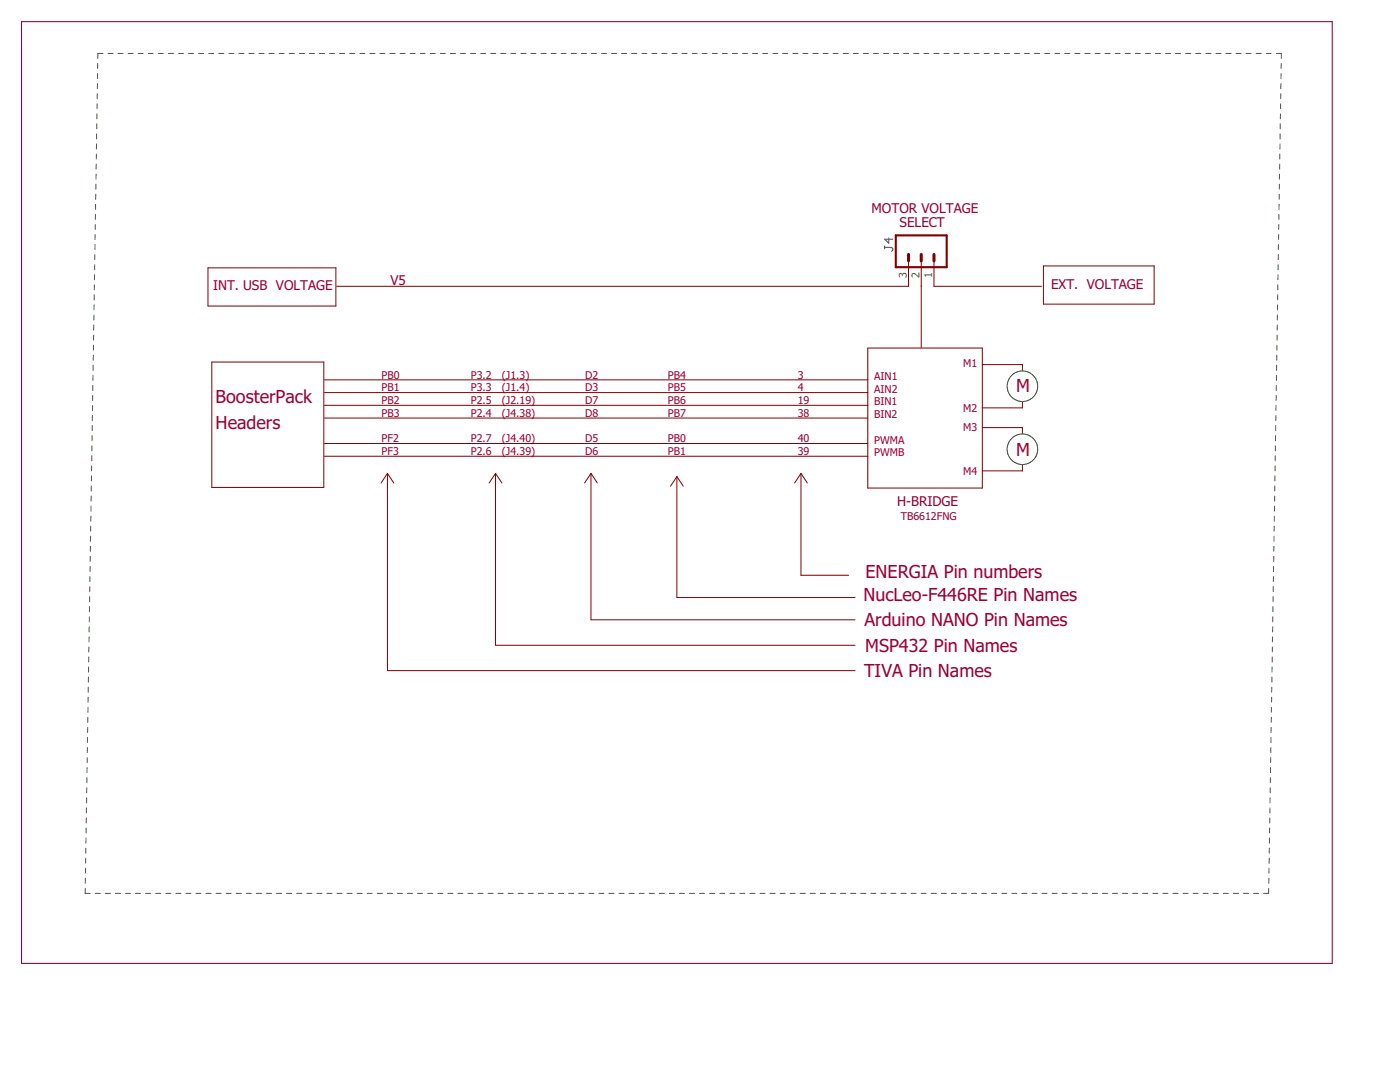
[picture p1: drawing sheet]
<svg xmlns="http://www.w3.org/2000/svg" width="279mm" height="216mm" viewBox="0 0 279 216" stroke-linecap="round" stroke-linejoin="round" font-family="sans-serif">
<path d="M4.3 4.3h261.6v187.9h-261.6z" fill="none" stroke="#903" stroke-width=".21"/>
<g fill="none" stroke="#505050" stroke-width=".2">
<path d="M19.4 18.7v1M19.5 16.7l-.1 1M19.5 14.7v1M19.5 12.7v1M20.6 10.7h-1.1v1M21.5 10.7h1.1M23.6 10.7h1M25.6 10.7h1M27.6 10.7h1M29.6 10.7h1M31.6 10.7h1M33.6 10.7h1"/>
<path d="M35.6 10.7h1M37.6 10.7h1M39.6 10.7h1M41.7 10.7h1M43.6 10.7h1.1M45.7 10.7h1M47.7 10.7h1M49.7 10.7h1M51.7 10.7h1M53.7 10.7h1M55.7 10.7h1M57.7 10.7h1"/>
<path d="M59.7 10.7h1M61.7 10.7h1.1M63.8 10.7h1M65.8 10.7h1M67.8 10.7h1M69.8 10.7h1M71.8 10.7h1M73.8 10.7h1M75.8 10.7h1M77.8 10.7h1M79.8 10.7h1.1M81.9 10.7h1"/>
<path d="M83.9 10.7h1M85.9 10.7h1M87.9 10.7h1M89.9 10.7h1M91.9 10.7h1M93.9 10.7h1M95.9 10.7h1M97.9 10.7h1M99.9 10.7h1M101.9 10.7h1.1M103.9 10.7h1.1M106 10.7h1"/>
<path d="M108 10.7h1M110 10.7h1M112 10.7h1M114 10.7h1M116 10.7h1M118 10.7h1M120 10.7h1.1M122 10.7h1.1M124.1 10.7h1M126.1 10.7h1M128.1 10.7h1M130.1 10.7h1"/>
<path d="M132.1 10.7h1M134.1 10.7h1M136.1 10.7h1M138.1 10.7h1M140.1 10.7h1M142.2 10.7h1M144.2 10.7h1M146.2 10.7h1M148.2 10.7h1M150.2 10.7h1M152.2 10.7h1M154.2 10.7h1"/>
<path d="M156.2 10.7h1M158.2 10.7h1M160.2 10.7h1M162.2 10.7h1.1M164.3 10.7h1M166.3 10.7h1M168.3 10.7h1M170.3 10.7h1M172.3 10.7h1M174.3 10.7h1M176.3 10.7h1M178.3 10.7h1"/>
<path d="M180.3 10.7h1.1M182.4 10.7h1M184.4 10.7h1M186.4 10.7h1M188.4 10.7h1M190.4 10.7h1M192.4 10.7h1M194.4 10.7h1M196.4 10.7h1M198.4 10.7h1M200.4 10.7h1M202.5 10.7h1"/>
<path d="M204.5 10.7h1M206.5 10.7h1M208.5 10.7h1M210.5 10.7h1M212.5 10.7h1M214.5 10.7h1M216.5 10.7h1M218.5 10.7h1M220.5 10.7h1.1M222.5 10.7h1.1M224.6 10.7h1M226.6 10.7h1"/>
<path d="M228.6 10.7h1M230.6 10.7h1M232.6 10.7h1M234.6 10.7h1M236.6 10.7h1M238.6 10.7h1M240.6 10.7h1.1M242.7 10.7h1M244.7 10.7h1M246.7 10.7h1M248.7 10.7h1M250.7 10.7h1"/>
<path d="M252.7 10.7h1M254.7 10.7h1v1M255.6 18.7v1M255.6 16.7v1M255.7 14.7v1M255.7 12.7v1M19.1 38.8v1M19.1 36.7v1.1M19.2 34.8v1M19.2 32.7v1M19.2 30.7v1M19.3 28.7l-.1 1"/>
<path d="M19.3 26.7v1M19.3 24.7v1M19.3 22.7v1M19.4 20.7v1M255.3 38.8v1M255.3 36.7v1.1M255.4 34.8l-.1 1M255.4 32.7v1M255.4 30.7v1M255.5 28.7l-.1 1M255.5 26.7v1M255.5 24.7v1"/>
<path d="M255.5 22.7v1M255.6 20.7v1M18.8 58.8v1M18.8 56.8v1M18.9 54.8v1M18.9 52.8v1M18.9 50.8v1M19 48.8l-.1 1M19 46.8v1M19 44.8v1M19 42.8v1M19.1 40.8v1"/>
<path d="M176.6 49.4h1.3l.3 .2v.3l-.3 .3M176.6 49.1v.5M177.4 47.5v1l-.8-.8h1.6M255 58.8v1M255 56.8v1M255.1 54.8l-.1 1M255.1 52.8v1M255.1 50.8v1M255.1 48.8v1M255.2 46.8v1M255.2 44.8v1M255.2 42.8v1"/>
<path d="M255.3 40.8l-.1 1M18.5 78.9v1M18.5 76.9v1M18.6 74.9l-.1 1M18.6 72.9v1M18.6 70.9v1M18.6 68.9v1M18.7 66.9v1M18.7 64.9v1M18.8 62.8l-.1 1.1M18.8 60.8v1M254.7 78.9v1"/>
<path d="M254.7 76.9v1M254.7 74.9v1M254.8 72.9v1M254.8 70.9v1M254.8 68.9v1M254.9 66.9v1M254.9 64.9v1M254.9 62.8v1.1M255 60.8v1M18.2 99v1M18.2 97v1M18.3 95l-.1 1"/>
<path d="M18.3 93v1M18.3 91v.9M18.4 88.9l-.1 1.1M18.4 86.9v1M18.4 84.9v1M18.4 82.9v1M18.5 80.9v1M254.4 99v1M254.4 97v1M254.4 95v1M254.5 93v1M254.5 91v.9"/>
<path d="M254.5 88.9v1.1M254.6 86.9v1M254.6 84.9v1M254.6 82.9v1M254.7 80.9l-.1 1M17.9 119v1.1M17.9 117.1v.9M17.9 115v1M18 113v1M18 111v1M18 109v1M18.1 107v1"/>
<path d="M18.1 105v1M18.1 103v1M18.2 101v1M254.1 119v1.1M254.1 117.1v.9M254.1 115v1M254.2 113l-.1 1M254.2 111v1M254.2 109v1M254.3 107v1M254.3 105v1M254.3 103v1"/>
<path d="M254.4 101l-.1 1M17.6 139.1v1M17.6 137.1v1M17.7 135.1l-.1 1M17.7 133.1v1M17.7 131.1v1M17.7 129.1v1M17.8 127.1v1M17.8 125.1v1M17.8 123.1v1M17.9 121.1l-.1 1M253.8 139.1v1"/>
<path d="M253.8 137.1v1M253.8 135.1v1M253.9 133.1v1M253.9 131.1v1M253.9 129.1v1M254 127.1l-.1 1M254 125.1v1M254 123.1v1M254 121.1v1M17.3 159.2v1M17.3 157.2v1M17.3 155.2v1"/>
<path d="M17.4 153.2v1M17.4 151.2v1M17.4 149.2v1M17.5 147.2l-.1 1M17.5 145.1v1.1M17.5 143.1v1M17.6 141.1l-.1 1M253.5 159.2l-.1 1M253.5 157.2v1M253.5 155.2v1M253.6 153.2v1M253.6 151.2v1"/>
<path d="M253.6 149.2v1M253.7 147.2l-.1 1M253.7 145.1v1.1M253.7 143.1v1M253.7 141.1v1M17 177.3v1h1M17 175.3v1M17.1 173.2v1M17.1 171.2v1.1M17.1 169.2v1M17.2 167.2l-.1 1M17.2 165.2v1"/>
<path d="M17.2 163.2v1M17.3 161.2l-.1 1M19 178.3h1M21 178.3h1M23 178.3h1M25 178.3h1.1M27.1 178.3h.9M29.1 178.3h1M31.1 178.3h1M33.1 178.3h1M35.1 178.3h1M37.1 178.3h1"/>
<path d="M39.1 178.3h1M41.1 178.3h1M43.1 178.3h1M45.1 178.3h1M47.1 178.3h1.1M49.1 178.3h1.1M51.2 178.3h1M53.2 178.3h1M55.2 178.3h1M57.2 178.3h1M59.2 178.3h1M61.2 178.3h1"/>
<path d="M63.2 178.3h1M65.2 178.3h1.1M67.2 178.3h1.1M69.3 178.3h1M71.3 178.3h1M73.3 178.3h1M75.3 178.3h1M77.3 178.3h1M79.3 178.3h1M81.3 178.3h1M83.3 178.3h1M85.3 178.3h1"/>
<path d="M87.4 178.3h.9M89.4 178.3h1M91.4 178.3h1M93.4 178.3h1M95.4 178.3h1M97.4 178.3h1M99.4 178.3h1M101.4 178.3h1M103.4 178.3h1M105.4 178.3h1M107.4 178.3h1.1M109.5 178.3h1"/>
<path d="M111.5 178.3h1M113.5 178.3h1M115.5 178.3h1M117.5 178.3h1M119.5 178.3h1M121.5 178.3h1M123.5 178.3h1M125.5 178.3h1.1M127.6 178.3h1M129.6 178.3h1M131.6 178.3h1M133.6 178.3h1"/>
<path d="M135.6 178.3h1M137.6 178.3h1M139.6 178.3h1M141.6 178.3h1M143.6 178.3h1M145.6 178.3h1M147.7 178.3h1M149.7 178.3h1M151.7 178.3h1M153.7 178.3h1M155.7 178.3h1M157.7 178.3h1"/>
<path d="M159.7 178.3h1M161.7 178.3h1M163.7 178.3h1M165.7 178.3h1.1M167.7 178.3h1.1M169.8 178.3h1M171.8 178.3h1M173.8 178.3h1M175.8 178.3h1M177.8 178.3h1M179.8 178.3h1M181.8 178.3h1"/>
<path d="M183.8 178.3h1M185.8 178.3h1.1M187.9 178.3h1M189.9 178.3h1M191.9 178.3h1M193.9 178.3h1M195.9 178.3h1M197.9 178.3h1M199.9 178.3h1M201.9 178.3h1M203.9 178.3h1M206 178.3h.9"/>
<path d="M208 178.3h1M210 178.3h1M212 178.3h1M214 178.3h1M216 178.3h1M218 178.3h1M220 178.3h1M222 178.3h1M224 178.3h1M226 178.3h1.1M228 178.3h1.1M230.1 178.3h1"/>
<path d="M232.1 178.3h1M234.1 178.3h1M236.1 178.3h1M238.1 178.3h1M240.1 178.3h1M242.1 178.3h1M244.1 178.3h1.1M246.1 178.3h1.1M248.2 178.3h1M250.2 178.3h1M253.2 177.3v1h-1M253.2 175.3v1"/>
<path d="M253.3 173.2l-.1 1M253.3 171.2v1.1M253.3 169.2v1M253.3 167.2v1M253.4 165.2v1M253.4 163.2v1M253.4 161.2v1"/>
</g>
<g fill="none" stroke="#800000" stroke-width=".2">
<path d="M41.5 53.4h25.5v7.7h-25.5zM181.3 52v5.1h-114.1M183.9 52v17.3M186.4 52v5.1h21.5M208.2 53.1h22.1v7.6h-22.1zM42.3 72.2h22.3v25.1h-22.3zM64.7 75.8h108.5M64.7 78.3h108.5M173.2 69.4h22.8v28h-22.8zM196 72.7h8v1.3M64.7 80.9h108.5M64.7 83.4h108.5"/>
<path d="M64.7 88.5h108.5M64.7 91h108.5M77.3 94.5v39.3h93.3M77.3 94.5l1.3 1.9M77.3 94.5l-1.2 1.9M98.9 94.5v34.3h71.7M98.9 94.5l1.3 1.9M98.9 94.5l-1.3 1.9M117.9 94.5v29.2h52.7M117.9 94.5l1.3 1.9M117.9 94.5l-1.2 1.9M135.1 95.1v24.1h35.5"/>
<path d="M135.1 95.1l1.3 1.9M135.1 95.1l-1.3 1.9M159.9 94.5v20.3h9.5M159.9 94.5l1.2 1.9M159.9 94.5l-1.3 1.9M196 85.3h8v1.3M204 80.1v1.3h-8M204 92.7v1.3h-8"/>
</g>
<path d="M178.8 47h10.1v6.3h-10.1z" fill="none" stroke="#800000" stroke-width=".42"/>
<path d="M181.3 50.8v1.2M183.9 50.8v1.2M186.4 50.8v1.2" fill="none" stroke="#800000" stroke-width=".61"/>
<g fill="none" stroke="#008000" stroke-width=".2">
<circle cx="204" cy="77.1" r="3"/>
<circle cx="204" cy="89.6" r="3"/>
</g>
<g font-size="3.6" fill="#903">
<text x="43" y="80.5">BoosterPack</text>
<text x="202.8" y="78.2">M</text>
<text x="43" y="85.6">Headers</text>
<text x="202.8" y="90.9">M</text>
<text x="172.3" y="119.9">NucLeo-F446RE Pin Names</text>
<text x="172.7" y="115.4">ENERGIA Pin numbers</text>
<text x="172.5" y="124.9">Arduino NANO Pin Names</text>
<text x="172.7" y="130">MSP432 Pin Names</text>
<text x="172.5" y="135.1">TIVA Pin Names</text>
</g>
<g font-size="2.7" fill="#903">
<text x="173.9" y="42.5">MOTOR VOLTAGE</text>
<text x="179.5" y="45.3">SELECT</text>
<text x="42.5" y="57.8">INT. USB VOLTAGE</text>
<text x="77.9" y="56.9">V5</text>
<text x="209.8" y="57.6">EXT. VOLTAGE</text>
<text x="179" y="100.9">H-BRIDGE</text>
</g>
<g font-size="2.1" fill="#505050">
<text x="181" y="55.6" transform="rotate(-90 181 55.6)">3</text>
<text x="183.5" y="55.6" transform="rotate(-90 183.5 55.6)">2</text>
<text x="186" y="55.6" transform="rotate(-90 186 55.6)">1</text>
</g>
<g font-size="2.1" fill="#903">
<text x="76.2" y="75.5">PB0</text>
<text x="93.9" y="75.5">P3.2</text>
<text x="100.1" y="75.5">(J1.3)</text>
<text x="116.8" y="75.5">D2</text>
<text x="133.3" y="75.5">PB4</text>
<text x="159.2" y="75.5">3</text>
<text x="174.5" y="75.8">AIN1</text>
<text x="192.2" y="73.3">M1</text>
<text x="76.2" y="78.1">PB1</text>
<text x="76.2" y="80.6">PB2</text>
<text x="76.2" y="83.2">PB3</text>
<text x="93.9" y="78.1">P3.3</text>
<text x="93.9" y="80.6">P2.5</text>
<text x="93.9" y="83.2">P2.4</text>
<text x="100.1" y="78.1">(J1.4)</text>
<text x="100.1" y="80.6">(J2.19)</text>
<text x="100.1" y="83.2">(J4.38)</text>
<text x="116.8" y="78.1">D3</text>
<text x="116.8" y="80.6">D7</text>
<text x="116.8" y="83.2">D8</text>
<text x="133.3" y="78.1">PB5</text>
<text x="133.3" y="80.6">PB6</text>
<text x="133.3" y="83.2">PB7</text>
<text x="159.2" y="78.1">4</text>
<text x="159.2" y="83.2">38</text>
<text x="159.2" y="80.6">19</text>
<text x="174.5" y="78.3">AIN2</text>
<text x="174.5" y="80.9">BIN1</text>
<text x="174.5" y="83.4">BIN2</text>
<text x="192.2" y="82.1">M2</text>
<text x="76.2" y="88.2">PF2</text>
<text x="93.9" y="88.2">P2.7</text>
<text x="100.1" y="88.2">(J4.40)</text>
<text x="116.8" y="88.2">D5</text>
<text x="133.3" y="88.2">PB0</text>
<text x="159.2" y="88.2">40</text>
<text x="174.5" y="88.5">PWMA</text>
<text x="192.2" y="86">M3</text>
<text x="76.2" y="90.8">PF3</text>
<text x="93.9" y="90.8">P2.6</text>
<text x="100.1" y="90.8">(J4.39)</text>
<text x="116.8" y="90.8">D6</text>
<text x="133.3" y="90.8">PB1</text>
<text x="159.2" y="90.8">39</text>
<text x="174.5" y="91">PWMB</text>
<text x="192.2" y="94.8">M4</text>
<text x="179.8" y="103.7">TB6612FNG</text>
</g>
</svg>
